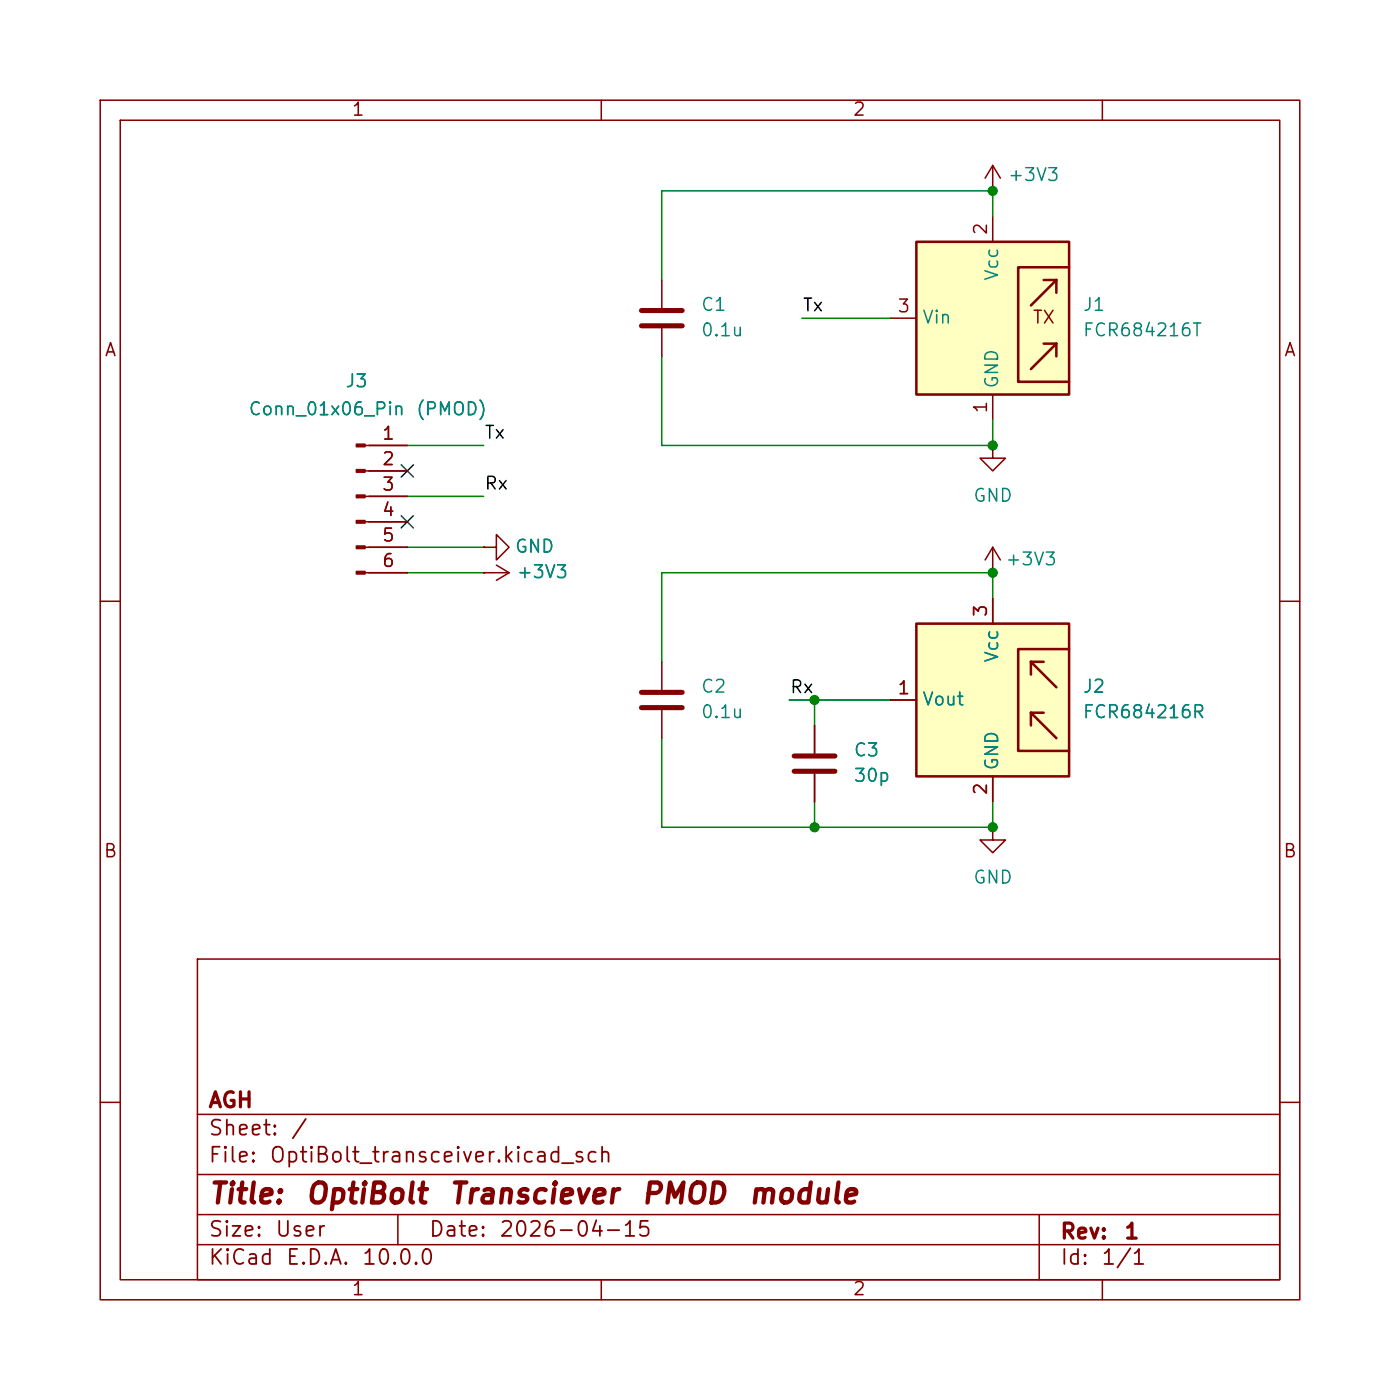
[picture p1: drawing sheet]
(kicad_sch
 (version 20260306)
 (generator "eeschema")
 (generator_version "10.0")
 (paper "User" 139.7 139.7)
 (title_block
  (title "OptiBolt Transciever PMOD module")
  (date "2026-04-15")
  (rev "1")
  (company "AGH"))
 (lib_symbols
  (symbol "Connector:Conn_01x06_Pin"
   (pin_names
    (offset 1.016) (hide yes)) (exclude_from_sim no) (in_bom yes) (on_board yes)
   (in_pos_files yes)
   (duplicate_pin_numbers_are_jumpers no)
   (property "Reference" "J" (at 0 7.62 0) (show_name no) (do_not_autoplace no) (effects (font (size 1.27 1.27))))
   (property "Value" "Conn_01x06_Pin" (at 0 -10.16 0) (show_name no) (do_not_autoplace no) (effects (font (size 1.27 1.27))))
   (property "Footprint" "" (at 0 0 0) (show_name no) (do_not_autoplace no) (hide yes) (effects (font (size 1.27 1.27))))
   (property "Datasheet" "" (at 0 0 0) (show_name no) (do_not_autoplace no) (hide yes) (effects (font (size 1.27 1.27))))
   (property "Description" "Generic connector, single row, 01x06, script generated" (at 0 0 0) (show_name no) (do_not_autoplace no) (hide yes) (effects (font (size 1.27 1.27))))
   (property "ki_locked" "" (at 0 0 0) (show_name no) (do_not_autoplace no) (effects (font (size 1.27 1.27))))
   (symbol "Conn_01x06_Pin_1_1"
    (rectangle (start 0.8636 5.207) (end 0 4.953) (stroke (width 0.1524) (type default)) (fill (type outline)))
    (rectangle (start 0.8636 2.667) (end 0 2.413) (stroke (width 0.1524) (type default)) (fill (type outline)))
    (rectangle (start 0.8636 0.127) (end 0 -0.127) (stroke (width 0.1524) (type default)) (fill (type outline)))
    (rectangle (start 0.8636 -2.413) (end 0 -2.667) (stroke (width 0.1524) (type default)) (fill (type outline)))
    (rectangle (start 0.8636 -4.953) (end 0 -5.207) (stroke (width 0.1524) (type default)) (fill (type outline)))
    (rectangle (start 0.8636 -7.493) (end 0 -7.747) (stroke (width 0.1524) (type default)) (fill (type outline)))
    (polyline (pts (xy 1.27 5.08) (xy 0.8636 5.08)) (stroke (width 0.1524) (type default)) (fill (type none)))
    (polyline (pts (xy 1.27 2.54) (xy 0.8636 2.54)) (stroke (width 0.1524) (type default)) (fill (type none)))
    (polyline (pts (xy 1.27 0) (xy 0.8636 0)) (stroke (width 0.1524) (type default)) (fill (type none)))
    (polyline (pts (xy 1.27 -2.54) (xy 0.8636 -2.54)) (stroke (width 0.1524) (type default)) (fill (type none)))
    (polyline (pts (xy 1.27 -5.08) (xy 0.8636 -5.08)) (stroke (width 0.1524) (type default)) (fill (type none)))
    (polyline (pts (xy 1.27 -7.62) (xy 0.8636 -7.62)) (stroke (width 0.1524) (type default)) (fill (type none)))
    (pin passive line (at 5.08 5.08 180) (length 3.81) (name "Pin_1" (effects (font (size 1.27 1.27)))) (number "1" (effects (font (size 1.27 1.27)))))
    (pin passive line (at 5.08 2.54 180) (length 3.81) (name "Pin_2" (effects (font (size 1.27 1.27)))) (number "2" (effects (font (size 1.27 1.27)))))
    (pin passive line (at 5.08 0 180) (length 3.81) (name "Pin_3" (effects (font (size 1.27 1.27)))) (number "3" (effects (font (size 1.27 1.27)))))
    (pin passive line (at 5.08 -2.54 180) (length 3.81) (name "Pin_4" (effects (font (size 1.27 1.27)))) (number "4" (effects (font (size 1.27 1.27)))))
    (pin passive line (at 5.08 -5.08 180) (length 3.81) (name "Pin_5" (effects (font (size 1.27 1.27)))) (number "5" (effects (font (size 1.27 1.27)))))
    (pin passive line (at 5.08 -7.62 180) (length 3.81) (name "Pin_6" (effects (font (size 1.27 1.27)))) (number "6" (effects (font (size 1.27 1.27))))))
   (embedded_fonts no))
  (symbol "Device:C"
   (pin_numbers (hide yes))
   (pin_names
    (offset 0.254)) (exclude_from_sim no) (in_bom yes) (on_board yes)
   (in_pos_files yes)
   (duplicate_pin_numbers_are_jumpers no)
   (property "Reference" "C" (at 0.635 2.54 0) (show_name no) (do_not_autoplace no) (effects (font (size 1.27 1.27)) (justify left)))
   (property "Value" "C" (at 0.635 -2.54 0) (show_name no) (do_not_autoplace no) (effects (font (size 1.27 1.27)) (justify left)))
   (property "Footprint" "" (at 0.9652 -3.81 0) (show_name no) (do_not_autoplace no) (hide yes) (effects (font (size 1.27 1.27))))
   (property "Datasheet" "" (at 0 0 0) (show_name no) (do_not_autoplace no) (hide yes) (effects (font (size 1.27 1.27))))
   (property "Description" "Unpolarized capacitor" (at 0 0 0) (show_name no) (do_not_autoplace no) (hide yes) (effects (font (size 1.27 1.27))))
   (symbol "C_0_1"
    (polyline (pts (xy -2.032 0.762) (xy 2.032 0.762)) (stroke (width 0.508) (type default)) (fill (type none)))
    (polyline (pts (xy -2.032 -0.762) (xy 2.032 -0.762)) (stroke (width 0.508) (type default)) (fill (type none))))
   (symbol "C_1_1"
    (pin passive line (at 0 3.81 270) (length 2.794) (name "" (effects (font (size 1.27 1.27)))) (number "1" (effects (font (size 1.27 1.27)))))
    (pin passive line (at 0 -3.81 90) (length 2.794) (name "" (effects (font (size 1.27 1.27)))) (number "2" (effects (font (size 1.27 1.27))))))
   (embedded_fonts no))
  (symbol "Fiber_Optic:FCR684216R" (exclude_from_sim no) (in_bom yes) (on_board yes)
   (in_pos_files yes)
   (duplicate_pin_numbers_are_jumpers no)
   (property "Reference" "J" (at -6.35 8.89 0) (show_name no) (do_not_autoplace no) (effects (font (size 1.27 1.27))))
   (property "Value" "FCR684216R" (at 1.27 8.89 0) (show_name no) (do_not_autoplace no) (effects (font (size 1.27 1.27)) (justify left)))
   (property "Footprint" "" (at -2.54 -12.7 0) (show_name no) (do_not_autoplace no) (hide yes) (effects (font (size 1.27 1.27))))
   (property "Datasheet" "https://www.cliffuk.co.uk/products/optical/FCR684216R.pdf" (at -2.54 0 0) (show_name no) (do_not_autoplace no) (hide yes) (effects (font (size 1.27 1.27))))
   (property "Description" "Versatile Link Fiber Optic Receiver" (at 0 0 0) (show_name no) (do_not_autoplace no) (hide yes) (effects (font (size 1.27 1.27))))
   (symbol "FCR684216R_0_1"
    (rectangle (start -7.62 7.62) (end 7.62 -7.62) (stroke (width 0.254) (type default)) (fill (type background)))
    (polyline (pts (xy -7.62 5.08) (xy -2.54 5.08) (xy -2.54 -5.08) (xy -7.62 -5.08)) (stroke (width 0.254) (type default)) (fill (type none)))
    (polyline (pts (xy -3.81 3.81) (xy -6.35 1.27)) (stroke (width 0.254) (type default)) (fill (type none)))
    (polyline (pts (xy -3.81 3.81) (xy -5.08 3.81)) (stroke (width 0.254) (type default)) (fill (type none)))
    (polyline (pts (xy -3.81 3.81) (xy -3.81 2.54)) (stroke (width 0.254) (type default)) (fill (type none)))
    (polyline (pts (xy -3.81 -1.27) (xy -6.35 -3.81)) (stroke (width 0.254) (type default)) (fill (type none)))
    (polyline (pts (xy -3.81 -1.27) (xy -5.08 -1.27)) (stroke (width 0.254) (type default)) (fill (type none)))
    (polyline (pts (xy -3.81 -1.27) (xy -3.81 -2.54)) (stroke (width 0.254) (type default)) (fill (type none))))
   (symbol "FCR684216R_1_1"
    (pin output line (at 10.16 0 180) (length 2.54) (name "Vout" (effects (font (size 1.27 1.27)))) (number "1" (effects (font (size 1.27 1.27)))))
    (pin power_in line (at 0 -10.16 90) (length 2.54) (name "GND" (effects (font (size 1.27 1.27)))) (number "2" (effects (font (size 1.27 1.27)))))
    (pin power_in line (at 0 10.16 270) (length 2.54) (name "Vcc" (effects (font (size 1.27 1.27)))) (number "3" (effects (font (size 1.27 1.27)))))
    (pin no_connect line (at 7.62 5.08 180) (length 2.54) (hide yes) (name "NC" (effects (font (size 1.27 1.27)))) (number "4" (effects (font (size 1.27 1.27)))))
    (pin passive line (at 2.54 -10.16 90) (length 2.54) (hide yes) (name "HP" (effects (font (size 1.27 1.27)))) (number "8" (effects (font (size 1.27 1.27))))))
   (embedded_fonts no))
  (symbol "Fiber_Optic:FCR684216T" (exclude_from_sim no) (in_bom yes) (on_board yes)
   (in_pos_files yes)
   (duplicate_pin_numbers_are_jumpers no)
   (property "Reference" "J" (at -7.62 8.89 0) (show_name no) (do_not_autoplace no) (effects (font (size 1.27 1.27)) (justify left)))
   (property "Value" "FCR684216T" (at 1.27 8.89 0) (show_name no) (do_not_autoplace no) (effects (font (size 1.27 1.27)) (justify left)))
   (property "Footprint" "" (at 0 -15.24 0) (show_name no) (do_not_autoplace no) (hide yes) (effects (font (size 1.27 1.27))))
   (property "Datasheet" "https://www.cliffuk.co.uk/products/optical/FCR684216T.pdf" (at 5.08 0 0) (show_name no) (do_not_autoplace no) (hide yes) (effects (font (size 1.27 1.27))))
   (property "Description" "Versatile Link Fiber Optic Transmitter" (at 0 0 0) (show_name no) (do_not_autoplace no) (hide yes) (effects (font (size 1.27 1.27))))
   (symbol "FCR684216T_0_0"
    (text "TX" (at 5.08 0 0) (effects (font (size 1.27 1.27)))))
   (symbol "FCR684216T_0_1"
    (rectangle (start -7.62 7.62) (end 7.62 -7.62) (stroke (width 0.254) (type default)) (fill (type background)))
    (polyline (pts (xy 6.35 3.81) (xy 3.81 1.27)) (stroke (width 0.254) (type default)) (fill (type none)))
    (polyline (pts (xy 6.35 3.81) (xy 5.08 3.81)) (stroke (width 0.254) (type default)) (fill (type none)))
    (polyline (pts (xy 6.35 3.81) (xy 6.35 2.54)) (stroke (width 0.254) (type default)) (fill (type none)))
    (polyline (pts (xy 6.35 -2.54) (xy 3.81 -5.08)) (stroke (width 0.254) (type default)) (fill (type none)))
    (polyline (pts (xy 6.35 -2.54) (xy 5.08 -2.54)) (stroke (width 0.254) (type default)) (fill (type none)))
    (polyline (pts (xy 6.35 -2.54) (xy 6.35 -3.81)) (stroke (width 0.254) (type default)) (fill (type none)))
    (polyline (pts (xy 7.62 5.08) (xy 2.54 5.08) (xy 2.54 -1.27) (xy 2.54 -6.35) (xy 7.62 -6.35)) (stroke (width 0.254) (type default)) (fill (type none))))
   (symbol "FCR684216T_1_1"
    (pin power_in line (at 0 -10.16 90) (length 2.54) (name "GND" (effects (font (size 1.27 1.27)))) (number "1" (effects (font (size 1.27 1.27)))))
    (pin no_connect line (at -7.62 5.08 0) (length 2.54) (hide yes) (name "NC" (effects (font (size 1.27 1.27)))) (number "2" (effects (font (size 1.27 1.27)))))
    (pin power_in line (at 0 10.16 270) (length 2.54) (name "Vcc" (effects (font (size 1.27 1.27)))) (number "2" (effects (font (size 1.27 1.27)))))
    (pin input line (at -10.16 0 0) (length 2.54) (name "Vin" (effects (font (size 1.27 1.27)))) (number "3" (effects (font (size 1.27 1.27)))))
    (pin passive line (at -2.54 -10.16 90) (length 2.54) (hide yes) (name "HP" (effects (font (size 1.27 1.27)))) (number "8" (effects (font (size 1.27 1.27))))))
   (embedded_fonts no))
  (symbol "power:+3V3"
   (power global)
   (pin_numbers (hide yes))
   (pin_names
    (offset 0) (hide yes)) (exclude_from_sim no) (in_bom yes) (on_board yes)
   (in_pos_files yes)
   (duplicate_pin_numbers_are_jumpers no)
   (property "Reference" "#PWR" (at 0 -3.81 0) (show_name no) (do_not_autoplace no) (hide yes) (effects (font (size 1.27 1.27))))
   (property "Value" "+3V3" (at 0 3.556 0) (show_name no) (do_not_autoplace no) (effects (font (size 1.27 1.27))))
   (property "Footprint" "" (at 0 0 0) (show_name no) (do_not_autoplace no) (hide yes) (effects (font (size 1.27 1.27))))
   (property "Datasheet" "" (at 0 0 0) (show_name no) (do_not_autoplace no) (hide yes) (effects (font (size 1.27 1.27))))
   (property "Description" "Power symbol creates a global label with name \"+3V3\"" (at 0 0 0) (show_name no) (do_not_autoplace no) (hide yes) (effects (font (size 1.27 1.27))))
   (symbol "+3V3_0_1"
    (polyline (pts (xy -0.762 1.27) (xy 0 2.54)) (stroke (width 0) (type default)) (fill (type none)))
    (polyline (pts (xy 0 2.54) (xy 0.762 1.27)) (stroke (width 0) (type default)) (fill (type none)))
    (polyline (pts (xy 0 0) (xy 0 2.54)) (stroke (width 0) (type default)) (fill (type none))))
   (symbol "+3V3_1_1"
    (pin power_in line (at 0 0 90) (length 0) (name "" (effects (font (size 1.27 1.27)))) (number "1" (effects (font (size 1.27 1.27))))))
   (embedded_fonts no))
  (symbol "power:GND"
   (power global)
   (pin_numbers (hide yes))
   (pin_names
    (offset 0) (hide yes)) (exclude_from_sim no) (in_bom yes) (on_board yes)
   (in_pos_files yes)
   (duplicate_pin_numbers_are_jumpers no)
   (property "Reference" "#PWR" (at 0 -6.35 0) (show_name no) (do_not_autoplace no) (hide yes) (effects (font (size 1.27 1.27))))
   (property "Value" "GND" (at 0 -3.81 0) (show_name no) (do_not_autoplace no) (effects (font (size 1.27 1.27))))
   (property "Footprint" "" (at 0 0 0) (show_name no) (do_not_autoplace no) (hide yes) (effects (font (size 1.27 1.27))))
   (property "Datasheet" "" (at 0 0 0) (show_name no) (do_not_autoplace no) (hide yes) (effects (font (size 1.27 1.27))))
   (property "Description" "Power symbol creates a global label with name \"GND\" , ground" (at 0 0 0) (show_name no) (do_not_autoplace no) (hide yes) (effects (font (size 1.27 1.27))))
   (symbol "GND_0_1"
    (polyline (pts (xy 0 0) (xy 0 -1.27) (xy 1.27 -1.27) (xy 0 -2.54) (xy -1.27 -1.27) (xy 0 -1.27)) (stroke (width 0) (type default)) (fill (type none))))
   (symbol "GND_1_1"
    (pin power_in line (at 0 0 270) (length 0) (name "" (effects (font (size 1.27 1.27)))) (number "1" (effects (font (size 1.27 1.27))))))
   (embedded_fonts no)))
 (junction
  (at 81.28 82.55)
  (diameter 0)
  (color 0 0 0 0))
 (junction
  (at 99.06 82.55)
  (diameter 0)
  (color 0 0 0 0))
 (junction
  (at 81.28 69.85)
  (diameter 0)
  (color 0 0 0 0))
 (junction
  (at 99.06 19.05)
  (diameter 0)
  (color 0 0 0 0))
 (junction
  (at 99.06 57.15)
  (diameter 0)
  (color 0 0 0 0))
 (junction
  (at 99.06 44.45)
  (diameter 0)
  (color 0 0 0 0))
 (no_connect
  (at 40.64 46.99))
 (no_connect
  (at 40.64 52.07))
 (wire
  (pts (xy 40.64 49.53) (xy 48.26 49.53))
  (stroke (width 0) (type default)))
 (wire
  (pts (xy 66.04 44.45) (xy 66.04 35.56))
  (stroke (width 0) (type default)))
 (wire
  (pts (xy 80.01 31.75) (xy 88.9 31.75))
  (stroke (width 0) (type default)))
 (wire
  (pts (xy 99.06 44.45) (xy 66.04 44.45))
  (stroke (width 0) (type default)))
 (wire
  (pts (xy 88.9 69.85) (xy 81.28 69.85))
  (stroke (width 0) (type default)))
 (wire
  (pts (xy 99.06 41.91) (xy 99.06 44.45))
  (stroke (width 0) (type default)))
 (wire
  (pts (xy 66.04 82.55) (xy 81.28 82.55))
  (stroke (width 0) (type default)))
 (wire
  (pts (xy 66.04 57.15) (xy 66.04 66.04))
  (stroke (width 0) (type default)))
 (wire
  (pts (xy 99.06 19.05) (xy 66.04 19.05))
  (stroke (width 0) (type default)))
 (wire
  (pts (xy 99.06 59.69) (xy 99.06 57.15))
  (stroke (width 0) (type default)))
 (wire
  (pts (xy 66.04 73.66) (xy 66.04 82.55))
  (stroke (width 0) (type default)))
 (wire
  (pts (xy 99.06 82.55) (xy 99.06 80.01))
  (stroke (width 0) (type default)))
 (wire
  (pts (xy 78.74 69.85) (xy 81.28 69.85))
  (stroke (width 0) (type default)))
 (wire
  (pts (xy 99.06 19.05) (xy 99.06 21.59))
  (stroke (width 0) (type default)))
 (wire
  (pts (xy 40.64 44.45) (xy 48.26 44.45))
  (stroke (width 0) (type default)))
 (wire
  (pts (xy 66.04 19.05) (xy 66.04 27.94))
  (stroke (width 0) (type default)))
 (wire
  (pts (xy 81.28 80.01) (xy 81.28 82.55))
  (stroke (width 0) (type default)))
 (wire
  (pts (xy 48.26 57.15) (xy 40.64 57.15))
  (stroke (width 0) (type default)))
 (wire
  (pts (xy 81.28 69.85) (xy 81.28 72.39))
  (stroke (width 0) (type default)))
 (wire
  (pts (xy 40.64 54.61) (xy 48.26 54.61))
  (stroke (width 0) (type default)))
 (wire
  (pts (xy 99.06 57.15) (xy 66.04 57.15))
  (stroke (width 0) (type default)))
 (wire
  (pts (xy 81.28 82.55) (xy 99.06 82.55))
  (stroke (width 0) (type default)))
 (label "Tx"
  (at 48.26 44.45 0)
  (effects (font (size 1.27 1.27)) (justify left bottom)))
 (label "Rx"
  (at 78.74 69.85 0)
  (effects (font (size 1.27 1.27)) (justify left bottom)))
 (label "Rx"
  (at 48.26 49.53 0)
  (effects (font (size 1.27 1.27)) (justify left bottom)))
 (label "Tx"
  (at 80.01 31.75 0)
  (effects (font (size 1.27 1.27)) (justify left bottom)))
 (symbol
  (lib_id "power:+3V3")
  (at 99.06 19.05 0)
  (unit 1)
  (body_style 1)
  (exclude_from_sim no)
  (in_bom yes)
  (on_board yes)
  (in_pos_files yes)
  (dnp no)
  (property "Reference" "#PWR03" (at 99.06 22.86 0) (hide yes) (show_name no) (do_not_autoplace no) (effects (font (size 1.27 1.27))))
  (property "Value" "+3V3" (at 103.124 17.526 0) (show_name no) (do_not_autoplace no) (effects (font (size 1.27 1.27))))
  (property "Footprint" "" (at 99.06 19.05 0) (hide yes) (show_name no) (do_not_autoplace no) (effects (font (size 1.27 1.27))))
  (property "Datasheet" "" (at 99.06 19.05 0) (hide yes) (show_name no) (do_not_autoplace no) (effects (font (size 1.27 1.27))))
  (property "Description" "Power symbol creates a global label with name \"+3V3\"" (at 99.06 19.05 0) (hide yes) (show_name no) (do_not_autoplace no) (effects (font (size 1.27 1.27))))
  (pin "1"))
 (symbol
  (lib_id "power:+3V3")
  (at 48.26 57.15 270)
  (unit 1)
  (body_style 1)
  (exclude_from_sim no)
  (in_bom yes)
  (on_board yes)
  (in_pos_files yes)
  (dnp no)
  (property "Reference" "#PWR05" (at 44.45 57.15 0) (hide yes) (show_name no) (do_not_autoplace no) (effects (font (size 1.27 1.27))))
  (property "Value" "+3V3" (at 54.102 57.15 90) (show_name no) (do_not_autoplace no) (effects (font (size 1.27 1.27))))
  (property "Footprint" "" (at 48.26 57.15 0) (hide yes) (show_name no) (do_not_autoplace no) (effects (font (size 1.27 1.27))))
  (property "Datasheet" "" (at 48.26 57.15 0) (hide yes) (show_name no) (do_not_autoplace no) (effects (font (size 1.27 1.27))))
  (property "Description" "Power symbol creates a global label with name \"+3V3\"" (at 48.26 57.15 0) (hide yes) (show_name no) (do_not_autoplace no) (effects (font (size 1.27 1.27))))
  (pin "1"))
 (symbol
  (lib_id "power:GND")
  (at 99.06 44.45 0)
  (unit 1)
  (body_style 1)
  (exclude_from_sim no)
  (in_bom yes)
  (on_board yes)
  (in_pos_files yes)
  (dnp no)
  (fields_autoplaced yes)
  (property "Reference" "#PWR01" (at 99.06 50.8 0) (hide yes) (show_name no) (do_not_autoplace no) (effects (font (size 1.27 1.27))))
  (property "Value" "GND" (at 99.06 49.53 0) (show_name no) (do_not_autoplace no) (effects (font (size 1.27 1.27))))
  (property "Footprint" "" (at 99.06 44.45 0) (hide yes) (show_name no) (do_not_autoplace no) (effects (font (size 1.27 1.27))))
  (property "Datasheet" "" (at 99.06 44.45 0) (hide yes) (show_name no) (do_not_autoplace no) (effects (font (size 1.27 1.27))))
  (property "Description" "Power symbol creates a global label with name \"GND\" , ground" (at 99.06 44.45 0) (hide yes) (show_name no) (do_not_autoplace no) (effects (font (size 1.27 1.27))))
  (pin "1"))
 (symbol
  (lib_id "Device:C")
  (at 66.04 69.85 0)
  (unit 1)
  (body_style 1)
  (exclude_from_sim no)
  (in_bom yes)
  (on_board yes)
  (in_pos_files yes)
  (dnp no)
  (fields_autoplaced yes)
  (property "Reference" "C2" (at 69.85 68.5799 0) (show_name no) (do_not_autoplace no) (effects (font (size 1.27 1.27)) (justify left)))
  (property "Value" "0.1u" (at 69.85 71.1199 0) (show_name no) (do_not_autoplace no) (effects (font (size 1.27 1.27)) (justify left)))
  (property "Footprint" "" (at 67.0052 73.66 0) (hide yes) (show_name no) (do_not_autoplace no) (effects (font (size 1.27 1.27))))
  (property "Datasheet" "" (at 66.04 69.85 0) (hide yes) (show_name no) (do_not_autoplace no) (effects (font (size 1.27 1.27))))
  (property "Description" "Unpolarized capacitor" (at 66.04 69.85 0) (hide yes) (show_name no) (do_not_autoplace no) (effects (font (size 1.27 1.27))))
  (pin "2")
  (pin "1"))
 (symbol
  (lib_id "Device:C")
  (at 81.28 76.2 0)
  (unit 1)
  (body_style 1)
  (exclude_from_sim no)
  (in_bom yes)
  (on_board yes)
  (in_pos_files yes)
  (dnp no)
  (fields_autoplaced yes)
  (property "Reference" "C3" (at 85.09 74.9299 0) (show_name no) (do_not_autoplace no) (effects (font (size 1.27 1.27)) (justify left)))
  (property "Value" "30p" (at 85.09 77.4699 0) (show_name no) (do_not_autoplace no) (effects (font (size 1.27 1.27)) (justify left)))
  (property "Footprint" "" (at 82.2452 80.01 0) (hide yes) (show_name no) (do_not_autoplace no) (effects (font (size 1.27 1.27))))
  (property "Datasheet" "" (at 81.28 76.2 0) (hide yes) (show_name no) (do_not_autoplace no) (effects (font (size 1.27 1.27))))
  (property "Description" "Unpolarized capacitor" (at 81.28 76.2 0) (hide yes) (show_name no) (do_not_autoplace no) (effects (font (size 1.27 1.27))))
  (pin "2")
  (pin "1"))
 (symbol
  (lib_id "Device:C")
  (at 66.04 31.75 0)
  (unit 1)
  (body_style 1)
  (exclude_from_sim no)
  (in_bom yes)
  (on_board yes)
  (in_pos_files yes)
  (dnp no)
  (fields_autoplaced yes)
  (property "Reference" "C1" (at 69.85 30.4799 0) (show_name no) (do_not_autoplace no) (effects (font (size 1.27 1.27)) (justify left)))
  (property "Value" "0.1u" (at 69.85 33.0199 0) (show_name no) (do_not_autoplace no) (effects (font (size 1.27 1.27)) (justify left)))
  (property "Footprint" "" (at 67.0052 35.56 0) (hide yes) (show_name no) (do_not_autoplace no) (effects (font (size 1.27 1.27))))
  (property "Datasheet" "" (at 66.04 31.75 0) (hide yes) (show_name no) (do_not_autoplace no) (effects (font (size 1.27 1.27))))
  (property "Description" "Unpolarized capacitor" (at 66.04 31.75 0) (hide yes) (show_name no) (do_not_autoplace no) (effects (font (size 1.27 1.27))))
  (pin "1")
  (pin "2"))
 (symbol
  (lib_id "power:GND")
  (at 48.26 54.61 90)
  (unit 1)
  (body_style 1)
  (exclude_from_sim no)
  (in_bom yes)
  (on_board yes)
  (in_pos_files yes)
  (dnp no)
  (property "Reference" "#PWR06" (at 54.61 54.61 0) (hide yes) (show_name no) (do_not_autoplace no) (effects (font (size 1.27 1.27))))
  (property "Value" "GND" (at 55.372 54.61 90) (show_name no) (do_not_autoplace no) (effects (font (size 1.27 1.27)) (justify left)))
  (property "Footprint" "" (at 48.26 54.61 0) (hide yes) (show_name no) (do_not_autoplace no) (effects (font (size 1.27 1.27))))
  (property "Datasheet" "" (at 48.26 54.61 0) (hide yes) (show_name no) (do_not_autoplace no) (effects (font (size 1.27 1.27))))
  (property "Description" "Power symbol creates a global label with name \"GND\" , ground" (at 48.26 54.61 0) (hide yes) (show_name no) (do_not_autoplace no) (effects (font (size 1.27 1.27))))
  (pin "1"))
 (symbol
  (lib_id "Fiber_Optic:FCR684216T")
  (at 99.06 31.75 0)
  (unit 1)
  (body_style 1)
  (exclude_from_sim no)
  (in_bom yes)
  (on_board yes)
  (in_pos_files yes)
  (dnp no)
  (fields_autoplaced yes)
  (property "Reference" "J1" (at 107.95 30.4799 0) (show_name no) (do_not_autoplace no) (effects (font (size 1.27 1.27)) (justify left)))
  (property "Value" "FCR684216T" (at 107.95 33.0199 0) (show_name no) (do_not_autoplace no) (effects (font (size 1.27 1.27)) (justify left)))
  (property "Footprint" "" (at 99.06 46.99 0) (hide yes) (show_name no) (do_not_autoplace no) (effects (font (size 1.27 1.27))))
  (property "Datasheet" "https://www.cliffuk.co.uk/products/optical/FCR684216T.pdf" (at 104.14 31.75 0) (hide yes) (show_name no) (do_not_autoplace no) (effects (font (size 1.27 1.27))))
  (property "Description" "Versatile Link Fiber Optic Transmitter" (at 99.06 31.75 0) (hide yes) (show_name no) (do_not_autoplace no) (effects (font (size 1.27 1.27))))
  (pin "2")
  (pin "2")
  (pin "8")
  (pin "3")
  (pin "1"))
 (symbol
  (lib_id "Connector:Conn_01x06_Pin")
  (at 35.56 49.53 0)
  (unit 1)
  (body_style 1)
  (exclude_from_sim no)
  (in_bom yes)
  (on_board yes)
  (in_pos_files yes)
  (dnp no)
  (property "Reference" "J3" (at 35.56 38.1 0) (show_name no) (do_not_autoplace no) (effects (font (size 1.27 1.27))))
  (property "Value" "Conn_01x06_Pin (PMOD)" (at 36.576 40.894 0) (show_name no) (do_not_autoplace no) (effects (font (size 1.27 1.27))))
  (property "Footprint" "" (at 35.56 49.53 0) (hide yes) (show_name no) (do_not_autoplace no) (effects (font (size 1.27 1.27))))
  (property "Datasheet" "" (at 35.56 49.53 0) (hide yes) (show_name no) (do_not_autoplace no) (effects (font (size 1.27 1.27))))
  (property "Description" "Generic connector, single row, 01x06, script generated" (at 35.56 49.53 0) (hide yes) (show_name no) (do_not_autoplace no) (effects (font (size 1.27 1.27))))
  (pin "3")
  (pin "1")
  (pin "5")
  (pin "6")
  (pin "2")
  (pin "4"))
 (symbol
  (lib_id "Fiber_Optic:FCR684216R")
  (at 99.06 69.85 0)
  (mirror y)
  (unit 1)
  (body_style 1)
  (exclude_from_sim no)
  (in_bom yes)
  (on_board yes)
  (in_pos_files yes)
  (dnp no)
  (property "Reference" "J2" (at 107.95 68.5799 0) (show_name no) (do_not_autoplace no) (effects (font (size 1.27 1.27)) (justify right)))
  (property "Value" "FCR684216R" (at 107.95 71.1199 0) (show_name no) (do_not_autoplace no) (effects (font (size 1.27 1.27)) (justify right)))
  (property "Footprint" "" (at 101.6 82.55 0) (hide yes) (show_name no) (do_not_autoplace no) (effects (font (size 1.27 1.27))))
  (property "Datasheet" "https://www.cliffuk.co.uk/products/optical/FCR684216R.pdf" (at 101.6 69.85 0) (hide yes) (show_name no) (do_not_autoplace no) (effects (font (size 1.27 1.27))))
  (property "Description" "Versatile Link Fiber Optic Receiver" (at 99.06 69.85 0) (hide yes) (show_name no) (do_not_autoplace no) (effects (font (size 1.27 1.27))))
  (pin "8")
  (pin "1")
  (pin "2")
  (pin "3")
  (pin "4"))
 (symbol
  (lib_id "power:GND")
  (at 99.06 82.55 0)
  (unit 1)
  (body_style 1)
  (exclude_from_sim no)
  (in_bom yes)
  (on_board yes)
  (in_pos_files yes)
  (dnp no)
  (fields_autoplaced yes)
  (property "Reference" "#PWR02" (at 99.06 88.9 0) (hide yes) (show_name no) (do_not_autoplace no) (effects (font (size 1.27 1.27))))
  (property "Value" "GND" (at 99.06 87.63 0) (show_name no) (do_not_autoplace no) (effects (font (size 1.27 1.27))))
  (property "Footprint" "" (at 99.06 82.55 0) (hide yes) (show_name no) (do_not_autoplace no) (effects (font (size 1.27 1.27))))
  (property "Datasheet" "" (at 99.06 82.55 0) (hide yes) (show_name no) (do_not_autoplace no) (effects (font (size 1.27 1.27))))
  (property "Description" "Power symbol creates a global label with name \"GND\" , ground" (at 99.06 82.55 0) (hide yes) (show_name no) (do_not_autoplace no) (effects (font (size 1.27 1.27))))
  (pin "1"))
 (symbol
  (lib_id "power:+3V3")
  (at 99.06 57.15 0)
  (unit 1)
  (body_style 1)
  (exclude_from_sim no)
  (in_bom yes)
  (on_board yes)
  (in_pos_files yes)
  (dnp no)
  (property "Reference" "#PWR04" (at 99.06 60.96 0) (hide yes) (show_name no) (do_not_autoplace no) (effects (font (size 1.27 1.27))))
  (property "Value" "+3V3" (at 102.87 55.88 0) (show_name no) (do_not_autoplace no) (effects (font (size 1.27 1.27))))
  (property "Footprint" "" (at 99.06 57.15 0) (hide yes) (show_name no) (do_not_autoplace no) (effects (font (size 1.27 1.27))))
  (property "Datasheet" "" (at 99.06 57.15 0) (hide yes) (show_name no) (do_not_autoplace no) (effects (font (size 1.27 1.27))))
  (property "Description" "Power symbol creates a global label with name \"+3V3\"" (at 99.06 57.15 0) (hide yes) (show_name no) (do_not_autoplace no) (effects (font (size 1.27 1.27))))
  (pin "1"))
 (sheet_instances
  (path ""
   (page "1")))
 (embedded_fonts no))
